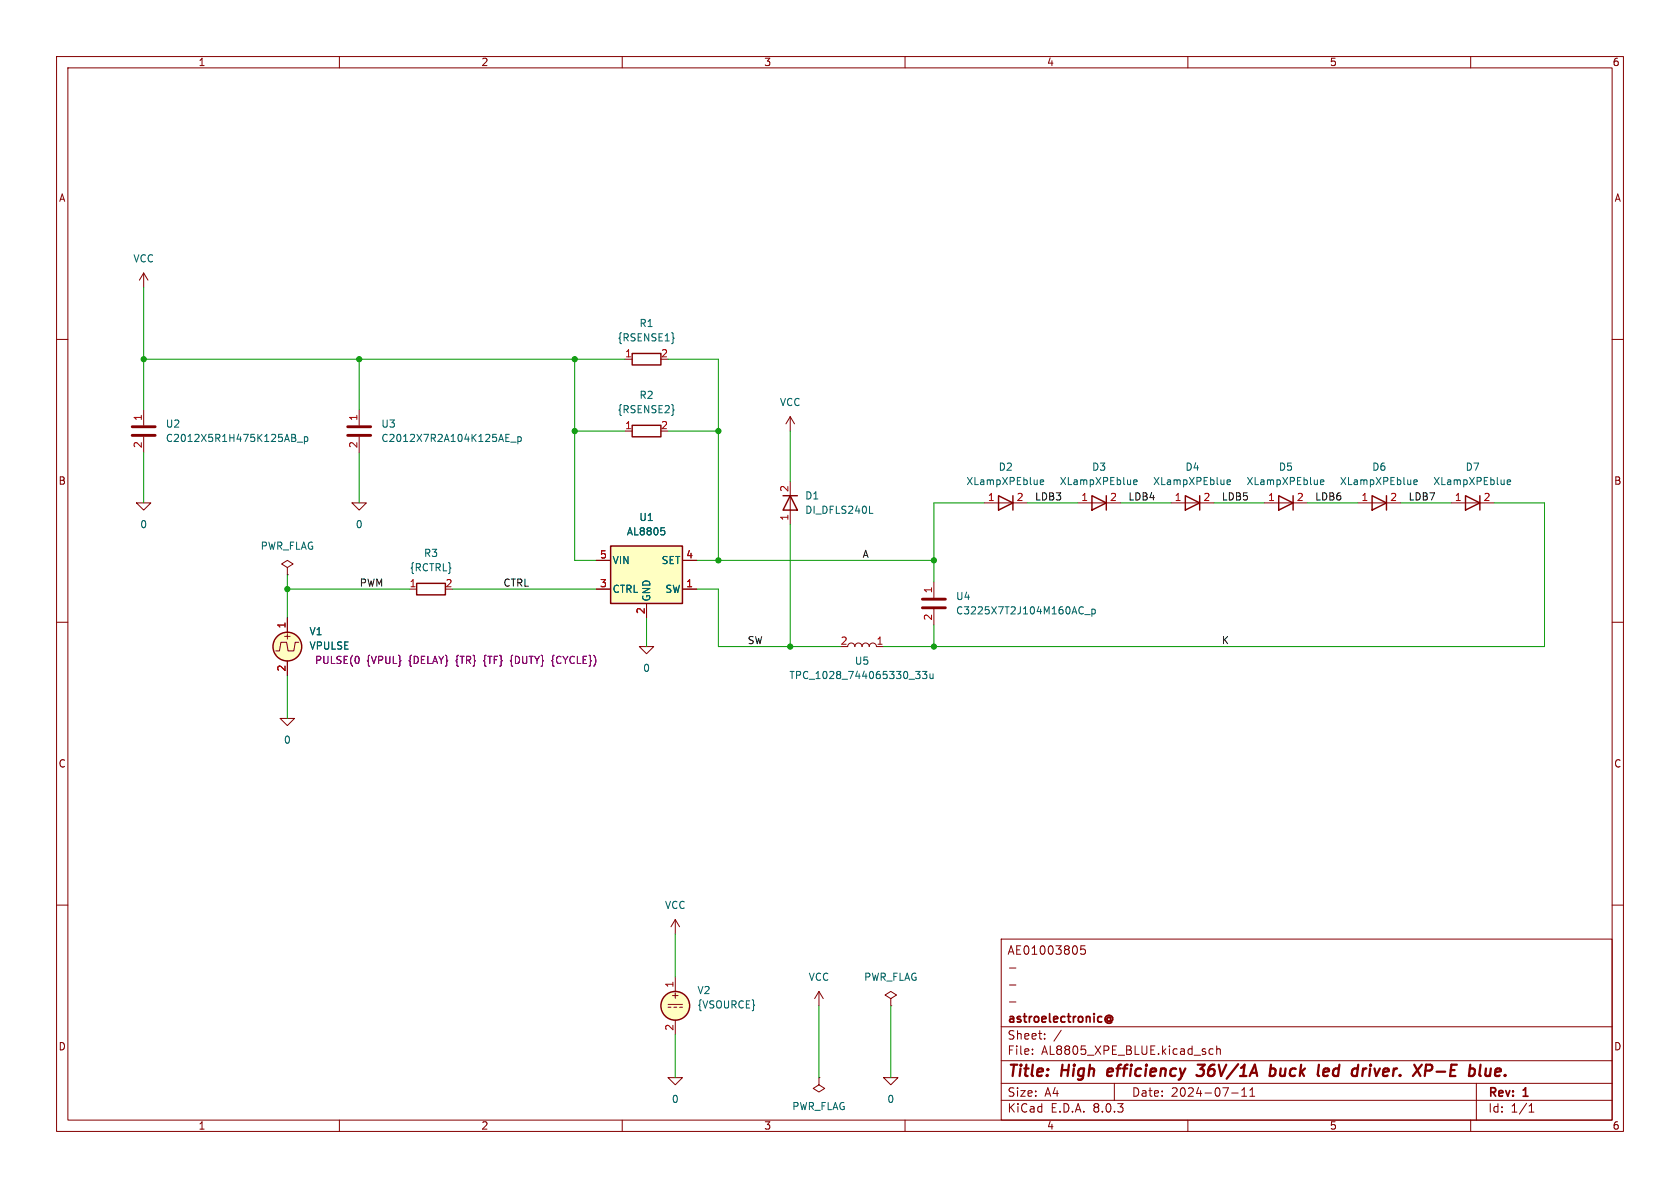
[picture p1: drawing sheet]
<svg xmlns="http://www.w3.org/2000/svg" width="297mm" height="210mm" viewBox="0 0 297 210" stroke-linecap="round" stroke-linejoin="round" font-family="sans-serif">
<g fill="none" stroke="#840000" stroke-width=".18">
<path d="M10 10h277v190h-277zM12 12h273v186h-273zM60 10v2M110 10v2M160 10v2M210 10v2M260 10v2M10 60h2M285 60h2M25.4 72.4v2.8M25.4 77.2v2.8M110.5 76.2h1.3"/>
<path d="M24.1 88.9h2.6l-1.3 1.3zM62.2 88.9h2.6l-1.3 1.3zM10 110h2M50.8 100.3l1-.6-1-.6-1 .6 1 .6v1.3M50.8 101.6h.1M72.4 104.1h1.3M113 114.3h2.6l-1.3 1.3zM165.1 102.9v2.8M165.1 107.7v2.8M285 110h2M10 160h2M285 160h2"/>
<path d="M119.4 162.6l-.8 1.2M119.4 162.6v2.5M119.4 162.6l.7 1.2M177 166h108v32h-108zM178.5 177.1h1.1M178.5 174.1h1.1M178.5 171.1h1.1M191.8 167.2h-.7l-.1 .7 .2-.1h.5l.2 .3-.1 .5-.2 .1-.6-.1M60 198v2M110 198v2M160 198v2M177 194.5h108"/>
<path d="M177 191.5h108M177 187.5h108M177 181.5h108M182.5 186.3v.1M182.5 185.5v.1M184.7 183.6v.1M184.7 182.8v.1M187.6 182.1l-1.3 2M197 191.5v3M210 198v2M214.5 185.5l-.5-.1-.3 .3v.4l.2 .2h.6M215.1 185.5l.2-.1 .4 .1v.9"/>
<path d="M215.1 184.9v1.5M217.7 193.2h1.2M219.5 193.8h.9M219.5 192.7l.5-.4v1.5M221 193.8h.8M221 192.7l.4-.4v1.5M260 198v2M261 191.5v6.5M270.3 196.6h.9M270.3 195.5l.4-.4v1.5"/>
</g>
<g fill="none" stroke="#840000" stroke-width=".4">
<path d="M195.9 189l-.2 .9 .3 .3M196.7 189.4l-.9 .1M211.5 190l.3 .2h.5l.4-.2M211.7 188.2h1.3l-.8 .8 .5 .1M224.6 189l.2-.1 .6 .1 .1 .3-.1 .5a.66 .66 0 0 1-.9 .3M224.7 188.2l-.3 2M234.7 188.9l.2 .1v.4l-.9 .1M234.7 190.1l-.2 .1M241.4 188.9h.2M242.2 188.9l-.1 1.3M242.3 188.2v.2M242.3 188.2l-.1 .1 .1 .1"/>
<path d="M242.3 188.2l.1 .1-.1 .1M252.1 188.2l1 .1a.58 .58 0 0 1-.3 1h-.8M262.7 188.9l-.1 1.2a.57 .57 0 0 0 .8-.1M263.6 188.9l-.2 1.3M264.7 188.9l-.3 .3-.1 .7 .2 .3h.4M265.3 189.4l-1 .1"/>
</g>
<path d="M195.6 179.7a.61 .61 0 0 1 .9-.1 .61 .61 0 0 1 0 .9l-.2-.1M196.3 180a.36 .36 0 0 0-.5-.1 .36 .36 0 0 0 0 .6 .36 .36 0 0 0 .5-.1M196.3 179.8v.6M195.6 180.7a.69 .69 0 0 0 1 0" fill="none" stroke="#840000" stroke-width=".3"/>
<path d="M111.8 75.2h5v2h-5zM73.7 103.1h5v2.1h-5z" fill="none" stroke="#840000" stroke-width=".25"/>
<path d="M52 76.8l.2 .2-.2 .4 .3 .2-.1 .3-.1 .1M52.5 78.2h1M53.8 77.2v1.3M53.8 77.3l.4-.1 .2 .2-.1 .6h-.5M119 72.4l.2 .1h-.2M191.8 108.7h.9M193 107.7v1.3M193 107.7h.4l.2 .2-.1 .6h-.5" fill="none" stroke="#006464" stroke-width=".18"/>
<path d="M23.4 77h4M23.4 75.4h4M163.1 107.4h4M163.1 105.9h4" fill="none" stroke="#840000" stroke-width=".51"/>
<path d="M107.9 96.5h12.7v10.2h-12.7z" fill="#ffffc2"/>
<g fill="none" stroke="#840000" stroke-width=".25">
<path d="M111.8 62.5h5v2h-5zM107.9 96.5h12.7v10.2h-12.7zM138.4 87.6h2.6M139.7 87.6l1.3 2.6h-2.6zM176.5 87.6l2.6 1.3-2.6 1.3zM179.1 87.6v2.6M193 87.6l2.6 1.3-2.6 1.3zM195.6 87.6v2.6M209.5 87.6l2.6 1.3-2.6 1.3zM212.1 87.6v2.6M226.1 87.6l2.5 1.3-2.5 1.3zM228.6 87.6v2.6"/>
<path d="M242.6 87.6l2.5 1.3-2.5 1.3zM245.1 87.6v2.6M259.1 87.6l2.5 1.3-2.5 1.3zM261.6 87.6v2.6"/>
<circle cx="50.8" cy="114.3" r="2.54"/>
<circle cx="119.4" cy="177.8" r="2.54"/>
</g>
<g fill="none" stroke="#840000" stroke-width=".18">
<path d="M25.4 48.3l-.8 1.2M25.4 48.3v2.5M25.4 48.3l.8 1.2M63.5 72.4v2.8M63.5 77.2v2.8M110.5 63.5h1.3M139.7 73.7v2.5M139.7 73.7l-.8 1.2M139.7 73.7l.8 1.2M105.4 99.1h2.5M120.6 99.1h2.6M139.7 85.1v7.6"/>
<path d="M174 88.9h7.6M190.5 88.9h7.6M207 88.9h7.6M223.5 88.9h7.6M240 88.9h7.6M256.5 88.9h7.7M50.8 109.2v2.6M50.8 116.8v2.6M52.8 113.5h-.6l-.3 1.6h-1l-.2-1.6h-1l-.3 1.6h-.6M105.4 104.1h2.5M114.3 106.7v2.5M120.6 104.1h2.6"/>
<path d="M149.9 114.3a.64 .64 0 0 1 .6-.6 .64 .64 0 0 1 .6 .6 .64 .64 0 0 1 .7-.6 .64 .64 0 0 1 .6 .6 .64 .64 0 0 1 .6-.6 .64 .64 0 0 1 .7 .6 .64 .64 0 0 1 .6-.6 .64 .64 0 0 1 .6 .6h1.3M49.5 127h2.6l-1.3 1.3zM118.1 177.5h2.5M118.1 178.1h.5M119.1 178.1h.5M119.4 172.7v2.6M120.1 178.1h.5M144.8 175.3l-.8 1.2M144.8 175.3v2.5M144.8 175.3l.7 1.2M157.5 176.5l1-.6-1-.6-1 .6 1 .6v1.3M157.5 177.8h.1"/>
<path d="M118.1 190.5h2.5l-1.2 1.3zM119.4 180.3v2.6M144.8 190.5v1.3l1 .6-1 .6-1-.6 1-.6M144.8 190.5h.1M156.2 190.5h2.5l-1.2 1.3z"/>
</g>
<g fill="none" stroke="#006464" stroke-width=".18">
<path d="M119 59.7l.2 .1h-.2M90.3 78.2h.9M91.6 77.2v1.3M91.6 77.3l.3-.1 .3 .2-.2 .6h-.4M116.9 93.3h.6M117.3 93.8l.2 .2v.3l-.2 .3M153.7 90.7h.6M183.9 85.2l.6-.1v-.2l-.4-.1-.2 .2 .1 .6h.5M200.4 85.2l.6-.1v-.2l-.4-.1-.2 .2 .1 .6h.5M216.9 85.2l.6-.1v-.2l-.4-.1-.2 .2 .1 .6h.5M233.4 85.2l.6-.1v-.2l-.4-.1-.2 .2 .1 .6h.5M249.9 85.2l.7-.1-.1-.2-.4-.1-.2 .2 .1 .6h.5"/>
<path d="M266.5 85.2l.6-.1-.1-.2-.4-.1-.1 .2v.6h.5M161.9 118.7h.8l-.5 .5 .4 .1 .1 .4-.3 .3h-.4M163.1 118.7h.8l-.5 .5 .4 .1v.5l-.2 .2-.5-.2M164.4 119.1l.1 .8 .3 .1 .1-.2M164.9 119.1v.9"/>
</g>
<g fill="#ffffc2" stroke="#ffffc2" stroke-width=".18">
<circle cx="119.4" cy="177.8" r="2.54"/>
<circle cx="50.8" cy="114.3" r="2.54"/>
</g>
<path d="M85.7 116.6l-.2 .2 .2 .2M90.6 115.8l-.2 .2v.6l-.2 .2 .2 .2v.6l.2 .2M98 115.8l-.3 .2v.6l-.2 .2 .2 .2v.6l.3 .2" fill="none" stroke="#840084" stroke-width=".18"/>
<path d="M61.5 77h4M61.5 75.4h4" fill="none" stroke="#840000" stroke-width=".51"/>
<g fill="none" stroke="#009600" stroke-width=".18">
<path d="M25.4 50.8v21.6M25.4 63.5h85.1M63.5 63.5v8.9M101.6 63.5v35.6h3.8M101.6 76.2h8.9M118.1 63.5h8.9v35.6M118.1 76.2h8.9M139.7 76.2v8.9M25.4 80v8.9M63.5 80v8.9M123.2 99.1h41.9M139.7 92.7v21.6"/>
<path d="M174 88.9h-8.9v14M181.6 88.9h8.9M198.1 88.9h8.9M214.6 88.9h8.9M231.1 88.9h8.9M247.6 88.9h8.9M264.2 88.9h8.8v25.4h-116.8M50.8 104.1h21.6M50.8 101.6v7.6M50.8 119.4v7.6M80 104.1h25.4M114.3 109.2v5.1"/>
<path d="M123.2 104.1h3.8v10.2h21.6M165.1 110.5v3.8M119.4 165.1v7.6M144.8 177.8v12.7M157.5 177.8v12.7M119.4 182.9v7.6"/>
</g>
<g fill="#009600" stroke="#009600" stroke-width=".18">
<circle cx="63.5" cy="63.5" r=".46"/>
<circle cx="101.6" cy="63.5" r=".46"/>
<circle cx="101.6" cy="76.2" r=".46"/>
<circle cx="25.4" cy="63.5" r=".46"/>
<circle cx="127" cy="76.2" r=".46"/>
<circle cx="50.8" cy="104.1" r=".46"/>
<circle cx="165.1" cy="99.1" r=".46"/>
<circle cx="139.7" cy="114.3" r=".46"/>
<circle cx="127" cy="99.1" r=".46"/>
<circle cx="165.1" cy="114.3" r=".46"/>
</g>
<g font-size="2.8" fill="#840000">
<text x="178" y="190.9">Title:</text>
<text x="187.7" y="190.9">High</text>
<text x="196.6" y="190.9">efficiency</text>
<text x="213.4" y="190.9">36V/1A</text>
<text x="226.9" y="190.9">buck</text>
<text x="236.2" y="190.9">led</text>
<text x="243.1" y="190.9">driver.</text>
<text x="254.8" y="190.9">XP-E</text>
<text x="265.4" y="190.9">blue.</text>
</g>
<g font-size="2.1" fill="#840000">
<text x="178" y="169">AE01003805</text>
<text x="178" y="184">Sheet:</text>
<text x="178" y="181.2">astroelectronic@</text>
<text x="178" y="186.7">File:</text>
<text x="184.1" y="186.7">AL8805_XPE_BLUE.kicad_sch</text>
<text x="178" y="196.9">KiCad</text>
<text x="178" y="194.1">Size:</text>
<text x="184.7" y="194.1">A4</text>
<text x="185.7" y="196.9">E.D.A.</text>
<text x="193.3" y="196.9">8.0.3</text>
<text x="200" y="194.1">Date:</text>
<text x="207" y="194.1">2024-07-11</text>
<text x="263" y="194.3">Rev:</text>
<text x="263" y="196.9">Id:</text>
<text x="267.1" y="196.9">1/1</text>
<text x="269.4" y="194.3">1</text>
</g>
<g font-size="1.8" fill="#840000">
<text x="35" y="11.9">1</text>
<text x="85" y="11.9">2</text>
<text x="135" y="11.9">3</text>
<text x="185" y="11.9">4</text>
<text x="235" y="11.9">5</text>
<text x="285" y="11.9">6</text>
<text x="10.3" y="35.9">A</text>
<text x="285.3" y="35.9">A</text>
<text x="10.3" y="85.9">B</text>
<text x="285.3" y="85.9">B</text>
<text x="49.9" y="113.3">+</text>
<text x="10.3" y="135.9">C</text>
<text x="285.3" y="135.9">C</text>
<text x="118.5" y="176.8">+</text>
<text x="10.3" y="185.9">D</text>
<text x="285.3" y="185.9">D</text>
<text x="35" y="199.9">1</text>
<text x="85" y="199.9">2</text>
<text x="135" y="199.9">3</text>
<text x="185" y="199.9">4</text>
<text x="235" y="199.9">5</text>
<text x="285" y="199.9">6</text>
</g>
<g font-size="1.8" fill="#006464">
<text x="23.5" y="46.6">VCC</text>
<text x="113" y="58">R1</text>
<text x="109.1" y="60.6">{RSENSE1}</text>
<text x="113" y="70.7">R2</text>
<text x="137.8" y="72">VCC</text>
<text x="29.2" y="75.8">U2</text>
<text x="67.3" y="75.8">U3</text>
<text x="109.1" y="73.3">{RSENSE2}</text>
<text x="29.2" y="78.3">C2012X5R1H475K125AB_p</text>
<text x="67.3" y="78.3">C2012X7R2A104K125AE_p</text>
<text x="176.5" y="83.4">D2</text>
<text x="193" y="83.4">D3</text>
<text x="209.5" y="83.4">D4</text>
<text x="226" y="83.4">D5</text>
<text x="242.5" y="83.4">D6</text>
<text x="259" y="83.4">D7</text>
<text x="142.2" y="88.5">D1</text>
<text x="170.7" y="86">XLampXPEblue</text>
<text x="187.3" y="86">XLampXPEblue</text>
<text x="203.8" y="86">XLampXPEblue</text>
<text x="220.3" y="86">XLampXPEblue</text>
<text x="236.8" y="86">XLampXPEblue</text>
<text x="253.3" y="86">XLampXPEblue</text>
<text x="24.7" y="93.6">0</text>
<text x="62.8" y="93.6">0</text>
<text x="110.7" y="94.8">AL8805</text>
<text x="112.9" y="92.3">U1</text>
<text x="142.2" y="91">DI_DFLS240L</text>
<text x="46" y="97.4">PWR_FLAG</text>
<text x="72.3" y="101.2">{RCTRL}</text>
<text x="74.9" y="98.7">R3</text>
<text x="108.2" y="99.9">VIN</text>
<text x="116.9" y="99.9">SET</text>
<text x="108.2" y="105">CTRL</text>
<text x="115.2" y="106.4" transform="rotate(-90 115.2 106.4)">GND</text>
<text x="117.5" y="105">SW</text>
<text x="168.9" y="106.3">U4</text>
<text x="54.6" y="112.5">V1</text>
<text x="168.9" y="108.8">C3225X7T2J104M160AC_p</text>
<text x="54.6" y="115">VPULSE</text>
<text x="113.6" y="119">0</text>
<text x="151" y="117.7">U5</text>
<text x="139.4" y="120.2">TPC_1028_744065330_33u</text>
<text x="50.1" y="131.7">0</text>
<text x="117.5" y="160.9">VCC</text>
<text x="142.9" y="173.6">VCC</text>
<text x="152.7" y="173.6">PWR_FLAG</text>
<text x="123.2" y="175.9">V2</text>
<text x="123.2" y="178.5">{VSOURCE}</text>
<text x="118.7" y="195.2">0</text>
<text x="140" y="196.4">PWR_FLAG</text>
<text x="156.8" y="195.2">0</text>
</g>
<g font-size="1.8" fill="#a90000">
<text x="110.4" y="63.2">1</text>
<text x="116.8" y="63.2">2</text>
<text x="25.1" y="74.5" transform="rotate(-90 25.1 74.5)">1</text>
<text x="63.2" y="74.5" transform="rotate(-90 63.2 74.5)">1</text>
<text x="110.4" y="75.9">1</text>
<text x="116.8" y="75.9">2</text>
<text x="25.1" y="79.3" transform="rotate(-90 25.1 79.3)">2</text>
<text x="63.2" y="79.3" transform="rotate(-90 63.2 79.3)">2</text>
<text x="139.4" y="87.1" transform="rotate(-90 139.4 87.1)">2</text>
<text x="174.6" y="88.6">1</text>
<text x="179.6" y="88.6">2</text>
<text x="191.1" y="88.6">1</text>
<text x="196.1" y="88.6">2</text>
<text x="207.6" y="88.6">1</text>
<text x="212.7" y="88.6">2</text>
<text x="224.1" y="88.6">1</text>
<text x="229.2" y="88.6">2</text>
<text x="240.6" y="88.6">1</text>
<text x="245.7" y="88.6">2</text>
<text x="257.1" y="88.6">1</text>
<text x="262.2" y="88.6">2</text>
<text x="139.4" y="92.1" transform="rotate(-90 139.4 92.1)">1</text>
<text x="106" y="98.8">5</text>
<text x="121.2" y="98.8">4</text>
<text x="72.3" y="103.9">1</text>
<text x="78.7" y="103.9">2</text>
<text x="106" y="103.9">3</text>
<text x="121.2" y="103.9">1</text>
<text x="164.8" y="105" transform="rotate(-90 164.8 105)">1</text>
<text x="50.5" y="111.2" transform="rotate(-90 50.5 111.2)">1</text>
<text x="114" y="108.7" transform="rotate(-90 114 108.7)">2</text>
<text x="164.8" y="109.8" transform="rotate(-90 164.8 109.8)">2</text>
<text x="50.5" y="118.8" transform="rotate(-90 50.5 118.8)">2</text>
<text x="148.5" y="114">2</text>
<text x="154.9" y="114">1</text>
<text x="119.1" y="174.7" transform="rotate(-90 119.1 174.7)">1</text>
<text x="119.1" y="182.3" transform="rotate(-90 119.1 182.3)">2</text>
</g>
<g font-size="1.8" fill="#0f0f0f">
<text x="182.9" y="88.6">LDB3</text>
<text x="199.4" y="88.6">LDB4</text>
<text x="215.9" y="88.6">LDB5</text>
<text x="232.4" y="88.6">LDB6</text>
<text x="248.9" y="88.6">LDB7</text>
<text x="152.4" y="98.7">A</text>
<text x="63.5" y="103.8">PWM</text>
<text x="88.9" y="103.8">CTRL</text>
<text x="132.1" y="114">SW</text>
<text x="215.9" y="114">K</text>
</g>
<g font-size="1.8" fill="#840084">
<text x="55.8" y="117.6">PULSE(0</text>
<text x="65" y="117.6">{VPUL}</text>
<text x="72.6" y="117.6">{DELAY}</text>
<text x="81.1" y="117.6">{TR}</text>
<text x="86.2" y="117.6">{TF}</text>
<text x="91.1" y="117.6">{DUTY}</text>
<text x="98.6" y="117.6">{CYCLE})</text>
</g>
</svg>
